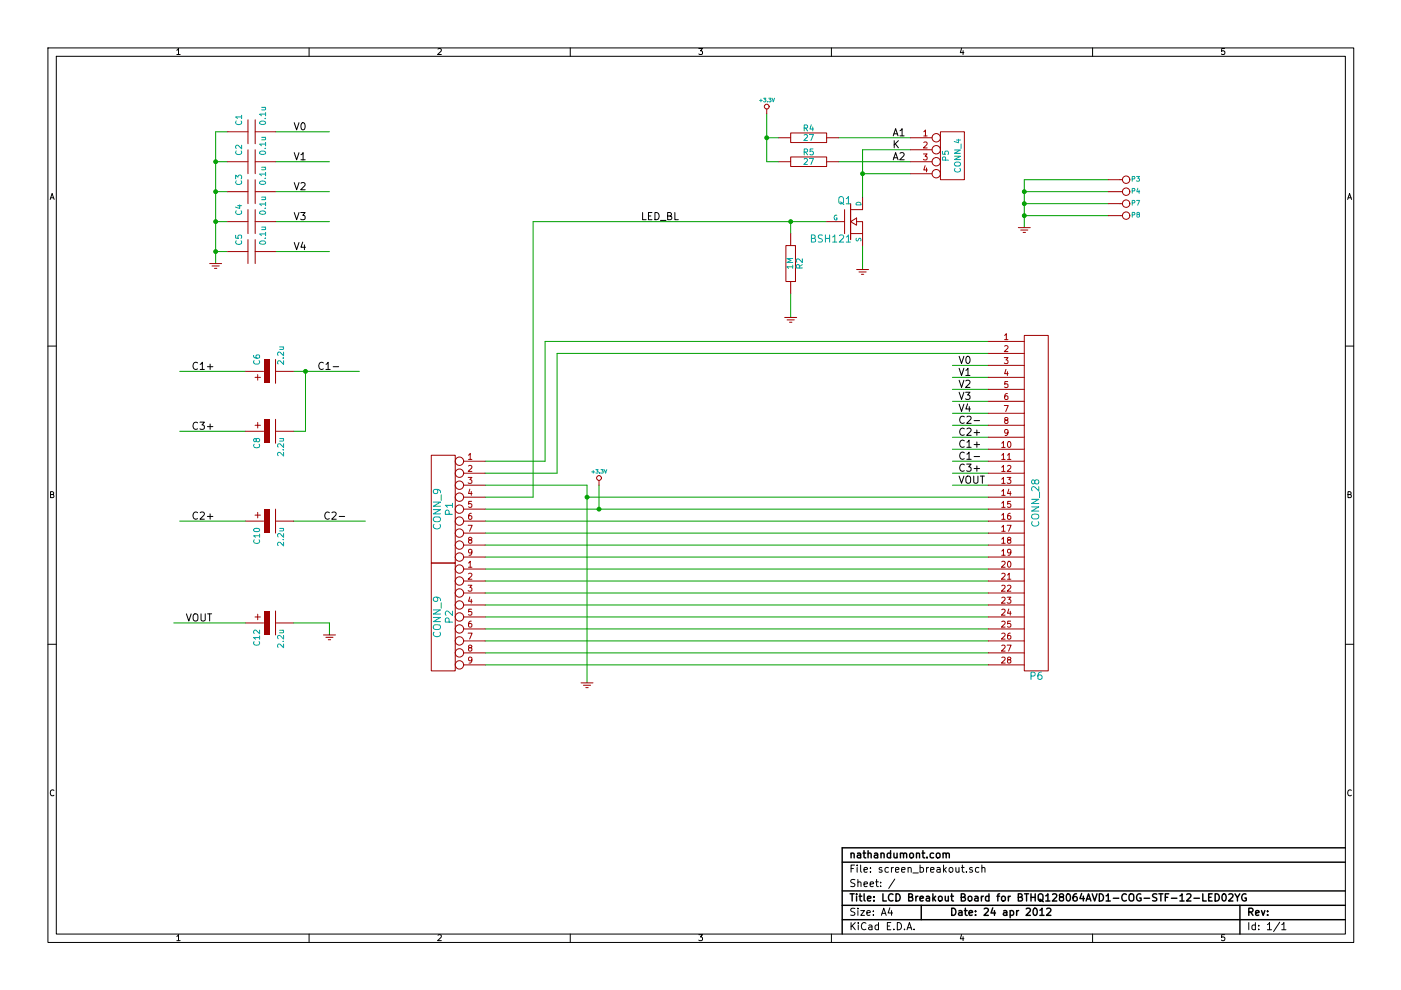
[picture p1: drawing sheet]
EESchema Schematic File Version 2  date Tue 24 Apr 2012 22:08:14 BST
LIBS:74xx
LIBS:adc-dac
LIBS:analog_switches
LIBS:atmel
LIBS:audio
LIBS:cmos4000
LIBS:conn
LIBS:contrib
LIBS:cypress
LIBS:device
LIBS:digital-audio
LIBS:display
LIBS:dsp
LIBS:intel
LIBS:interface
LIBS:linear
LIBS:maxim
LIBS:memory
LIBS:microchip
LIBS:microcontrollers
LIBS:motorola
LIBS:parallax
LIBS:philips
LIBS:power
LIBS:regul
LIBS:siliconi
LIBS:special
LIBS:texas
LIBS:transistors
LIBS:valves
LIBS:xilinx
LIBS:screen_breakout-cache
EELAYER 25  0
EELAYER END
$Descr A4 11700 8267
encoding utf-8
Sheet 1 1
Title "LCD Breakout Board for BTHQ128064AVD1-COG-STF-12-LED02YG"
Date "24 apr 2012"
Rev ""
Comp "nathandumont.com"
Comment1 ""
Comment2 ""
Comment3 ""
Comment4 ""
$EndDescr
Wire Wire Line
	4450 1850 4450 4150
Connection ~ 8550 1600
Connection ~ 8550 1700
Wire Wire Line
	8550 1800 9250 1800
Wire Wire Line
	8550 1700 9250 1700
Connection ~ 4900 4150
Wire Wire Line
	4900 4150 8250 4150
Wire Wire Line
	4050 4050 4900 4050
Wire Wire Line
	4050 3850 4550 3850
Wire Wire Line
	4550 3850 4550 2850
Connection ~ 7200 1450
Wire Wire Line
	7600 1450 7200 1450
Wire Wire Line
	7200 1650 7200 1250
Wire Wire Line
	7200 1250 7600 1250
Wire Wire Line
	4550 2850 8250 2850
Wire Wire Line
	2550 3100 2550 3600
Wire Wire Line
	7200 2250 7200 2050
Wire Wire Line
	8250 4050 7950 4050
Wire Wire Line
	8250 3950 7950 3950
Wire Wire Line
	8250 3850 7950 3850
Wire Wire Line
	8250 3750 7950 3750
Wire Wire Line
	8250 3650 7950 3650
Wire Wire Line
	8250 3550 7950 3550
Wire Wire Line
	8250 3450 7950 3450
Wire Wire Line
	8250 3350 7950 3350
Wire Wire Line
	8250 3250 7950 3250
Wire Wire Line
	8250 3150 7950 3150
Wire Wire Line
	2750 5300 2750 5200
Wire Wire Line
	2750 5200 2450 5200
Wire Wire Line
	2050 4350 1500 4350
Connection ~ 2550 3100
Connection ~ 1800 2100
Wire Wire Line
	1800 2200 1800 1100
Connection ~ 1800 1350
Wire Wire Line
	1900 1350 1800 1350
Connection ~ 1800 1850
Wire Wire Line
	1900 1850 1800 1850
Wire Wire Line
	2750 2100 2300 2100
Wire Wire Line
	2750 1600 2300 1600
Wire Wire Line
	2300 1100 2750 1100
Wire Wire Line
	6600 2650 6600 2450
Wire Wire Line
	4050 5550 8250 5550
Wire Wire Line
	4050 5450 8250 5450
Wire Wire Line
	4050 5350 8250 5350
Wire Wire Line
	4050 5250 8250 5250
Wire Wire Line
	8250 5050 4050 5050
Wire Wire Line
	8250 4850 4050 4850
Wire Wire Line
	8250 4650 4050 4650
Wire Wire Line
	8250 4450 4050 4450
Wire Wire Line
	8250 4250 4050 4250
Wire Wire Line
	6400 1150 6500 1150
Connection ~ 6400 1150
Wire Wire Line
	7950 3050 8250 3050
Wire Wire Line
	4050 4350 8250 4350
Wire Wire Line
	4050 4550 8250 4550
Wire Wire Line
	4050 4750 8250 4750
Wire Wire Line
	4050 4950 8250 4950
Wire Wire Line
	4050 5150 8250 5150
Wire Wire Line
	6600 1950 6600 1850
Connection ~ 6600 1850
Wire Wire Line
	5000 4250 5000 4050
Connection ~ 5000 4250
Wire Wire Line
	2300 1350 2750 1350
Wire Wire Line
	2300 1850 2750 1850
Wire Wire Line
	1800 1100 1900 1100
Wire Wire Line
	1800 2100 1900 2100
Wire Wire Line
	1900 1600 1800 1600
Connection ~ 1800 1600
Wire Wire Line
	2450 3100 3000 3100
Wire Wire Line
	2050 3100 1500 3100
Wire Wire Line
	2050 3600 1500 3600
Wire Wire Line
	2550 3600 2450 3600
Wire Wire Line
	2450 4350 3050 4350
Wire Wire Line
	2050 5200 1450 5200
Wire Wire Line
	6400 950  6400 1350
Wire Wire Line
	6400 1350 6500 1350
Wire Wire Line
	8250 2950 4650 2950
Wire Wire Line
	4450 1850 6900 1850
Wire Wire Line
	7600 1350 7000 1350
Wire Wire Line
	7600 1150 7000 1150
Wire Wire Line
	4650 2950 4650 3950
Wire Wire Line
	4650 3950 4050 3950
Wire Wire Line
	4900 4050 4900 5700
Wire Wire Line
	4450 4150 4050 4150
Wire Wire Line
	9250 1500 8550 1500
Wire Wire Line
	8550 1600 9250 1600
Wire Wire Line
	8550 1500 8550 1900
Connection ~ 8550 1800
$Comp
L GND #PWR01
U 1 1
P 8550 1900
F 0 "#PWR01" H 8550 1900 30  0001 C CNN
F 1 "GND" H 8550 1830 30  0001 C CNN
	1    8550 1900
	1    0    0    -1  
$EndComp
$Comp
L CONN_1 P?
U 1 1
P 9400 1800
AR Path="/4F4F983A" Ref="P?"  Part="1" 
AR Path="/4F4F9841" Ref="P8"  Part="1" 
F 0 "P8" H 9480 1800 40  0000 C CNN
F 1 "CONN_1" H 9350 1840 30  0001 C CNN
	1    9400 1800
	1    0    0    -1  
$EndComp
$Comp
L CONN_1 P?
U 1 1
P 9400 1700
AR Path="/4F4F983A" Ref="P?"  Part="1" 
AR Path="/4F4F983D" Ref="P7"  Part="1" 
F 0 "P7" H 9480 1700 40  0000 C CNN
F 1 "CONN_1" H 9350 1740 30  0001 C CNN
	1    9400 1700
	1    0    0    -1  
$EndComp
$Comp
L CONN_1 P4
U 1 1
P 9400 1600
F 0 "P4" H 9480 1600 40  0000 C CNN
F 1 "CONN_1" H 9350 1640 30  0001 C CNN
	1    9400 1600
	1    0    0    -1  
$EndComp
$Comp
L CONN_1 P3
U 1 1
P 9400 1500
F 0 "P3" H 9480 1500 40  0000 C CNN
F 1 "CONN_1" H 9350 1540 30  0001 C CNN
	1    9400 1500
	1    0    0    -1  
$EndComp
Text Label 5350 1850 0    60   ~ 0
LED_BL
Text Label 7450 1250 0    60   ~ 0
K
Text Label 7450 1350 0    60   ~ 0
A2
Text Label 7450 1150 0    60   ~ 0
A1
$Comp
L CONN_9 P2
U 1 1
P 3700 5150
F 0 "P2" V 3650 5150 60  0000 C CNN
F 1 "CONN_9" V 3750 5150 60  0000 C CNN
	1    3700 5150
	-1   0    0    -1  
$EndComp
$Comp
L CONN_9 P1
U 1 1
P 3700 4250
F 0 "P1" V 3650 4250 60  0000 C CNN
F 1 "CONN_9" V 3750 4250 60  0000 C CNN
	1    3700 4250
	-1   0    0    -1  
$EndComp
Text Label 1550 5200 0    60   ~ 0
VOUT
$Comp
L GND #PWR02
U 1 1
P 2750 5300
F 0 "#PWR02" H 2750 5300 30  0001 C CNN
F 1 "GND" H 2750 5230 30  0001 C CNN
	1    2750 5300
	1    0    0    -1  
$EndComp
Text Label 2700 4350 0    60   ~ 0
C2-
Text Label 1600 4350 0    60   ~ 0
C2+
Text Label 1600 3600 0    60   ~ 0
C3+
Text Label 1600 3100 0    60   ~ 0
C1+
Text Label 2650 3100 0    60   ~ 0
C1-
$Comp
L CAPAPOL C6
U 1 1
P 2250 3100
F 0 "C6" H 2300 3200 50  0000 L CNN
F 1 "2.2u" H 2300 3000 50  0000 L CNN
	1    2250 3100
	0    -1   -1   0   
$EndComp
Text Label 2450 2100 0    60   ~ 0
V4
Text Label 2450 1850 0    60   ~ 0
V3
Text Label 2450 1600 0    60   ~ 0
V2
Text Label 2450 1350 0    60   ~ 0
V1
Text Label 2450 1100 0    60   ~ 0
V0
$Comp
L GND #PWR03
U 1 1
P 1800 2200
F 0 "#PWR03" H 1800 2200 30  0001 C CNN
F 1 "GND" H 1800 2130 30  0001 C CNN
	1    1800 2200
	1    0    0    -1  
$EndComp
$Comp
L C C1
U 1 1
P 2100 1100
F 0 "C1" H 2150 1200 50  0000 L CNN
F 1 "0.1u" H 2150 1000 50  0000 L CNN
	1    2100 1100
	0    -1   -1   0   
$EndComp
$Comp
L C C2
U 1 1
P 2100 1350
F 0 "C2" H 2150 1450 50  0000 L CNN
F 1 "0.1u" H 2150 1250 50  0000 L CNN
	1    2100 1350
	0    -1   -1   0   
$EndComp
$Comp
L C C3
U 1 1
P 2100 1600
F 0 "C3" H 2150 1700 50  0000 L CNN
F 1 "0.1u" H 2150 1500 50  0000 L CNN
	1    2100 1600
	0    -1   -1   0   
$EndComp
$Comp
L C C4
U 1 1
P 2100 1850
F 0 "C4" H 2150 1950 50  0000 L CNN
F 1 "0.1u" H 2150 1750 50  0000 L CNN
	1    2100 1850
	0    -1   -1   0   
$EndComp
$Comp
L C C5
U 1 1
P 2100 2100
F 0 "C5" H 2150 2200 50  0000 L CNN
F 1 "0.1u" H 2150 2000 50  0000 L CNN
	1    2100 2100
	0    -1   -1   0   
$EndComp
Text Label 8000 4050 0    60   ~ 0
VOUT
Text Label 8000 3950 0    60   ~ 0
C3+
Text Label 8000 3850 0    60   ~ 0
C1-
Text Label 8000 3750 0    60   ~ 0
C1+
Text Label 8000 3650 0    60   ~ 0
C2+
Text Label 8000 3550 0    60   ~ 0
C2-
Text Label 8000 3450 0    60   ~ 0
V4
Text Label 8000 3350 0    60   ~ 0
V3
Text Label 8000 3250 0    60   ~ 0
V2
Text Label 8000 3150 0    60   ~ 0
V1
Text Label 8000 3050 0    60   ~ 0
V0
$Comp
L +3.3V #PWR04
U 1 1
P 5000 4050
F 0 "#PWR04" H 5000 4010 30  0001 C CNN
F 1 "+3.3V" H 5000 4160 30  0000 C CNN
	1    5000 4050
	1    0    0    -1  
$EndComp
$Comp
L GND #PWR05
U 1 1
P 4900 5700
F 0 "#PWR05" H 4900 5700 30  0001 C CNN
F 1 "GND" H 4900 5630 30  0001 C CNN
	1    4900 5700
	1    0    0    -1  
$EndComp
$Comp
L GND #PWR06
U 1 1
P 6600 2650
F 0 "#PWR06" H 6600 2650 30  0001 C CNN
F 1 "GND" H 6600 2580 30  0001 C CNN
	1    6600 2650
	1    0    0    -1  
$EndComp
$Comp
L R R2
U 1 1
P 6600 2200
F 0 "R2" V 6680 2200 50  0000 C CNN
F 1 "1M" V 6600 2200 50  0000 C CNN
	1    6600 2200
	1    0    0    -1  
$EndComp
$Comp
L GND #PWR07
U 1 1
P 7200 2250
F 0 "#PWR07" H 7200 2250 30  0001 C CNN
F 1 "GND" H 7200 2180 30  0001 C CNN
	1    7200 2250
	1    0    0    -1  
$EndComp
$Comp
L +3.3V #PWR08
U 1 1
P 6400 950
F 0 "#PWR08" H 6400 910 30  0001 C CNN
F 1 "+3.3V" H 6400 1060 30  0000 C CNN
	1    6400 950 
	1    0    0    -1  
$EndComp
$Comp
L R R4
U 1 1
P 6750 1150
F 0 "R4" V 6830 1150 50  0000 C CNN
F 1 "27" V 6750 1150 50  0000 C CNN
	1    6750 1150
	0    -1   -1   0   
$EndComp
$Comp
L R R5
U 1 1
P 6750 1350
F 0 "R5" V 6830 1350 50  0000 C CNN
F 1 "27" V 6750 1350 50  0000 C CNN
	1    6750 1350
	0    -1   -1   0   
$EndComp
$Comp
L BSH121 Q1
U 1 1
P 7100 1850
F 0 "Q1" H 7110 2020 60  0000 R CNN
F 1 "BSH121" H 7110 1700 60  0000 R CNN
	1    7100 1850
	1    0    0    -1  
$EndComp
$Comp
L CONN_4 P5
U 1 1
P 7950 1300
F 0 "P5" V 7900 1300 50  0000 C CNN
F 1 "CONN_4" V 8000 1300 50  0000 C CNN
	1    7950 1300
	1    0    0    -1  
$EndComp
$Comp
L CAPAPOL C12
U 1 1
P 2250 5200
F 0 "C12" H 2300 5300 50  0000 L CNN
F 1 "2.2u" H 2300 5100 50  0000 L CNN
	1    2250 5200
	0    -1   1    0   
$EndComp
$Comp
L CAPAPOL C8
U 1 1
P 2250 3600
F 0 "C8" H 2300 3700 50  0000 L CNN
F 1 "2.2u" H 2300 3500 50  0000 L CNN
	1    2250 3600
	0    -1   1    0   
$EndComp
$Comp
L CAPAPOL C10
U 1 1
P 2250 4350
F 0 "C10" H 2300 4450 50  0000 L CNN
F 1 "2.2u" H 2300 4250 50  0000 L CNN
	1    2250 4350
	0    -1   1    0   
$EndComp
$Comp
L CONN_28 P6
U 1 1
P 8650 4200
F 0 "P6" H 8650 2750 60  0000 C CNN
F 1 "CONN_28" V 8650 4200 60  0000 C CNN
	1    8650 4200
	1    0    0    -1  
$EndComp
$EndSCHEMATC
